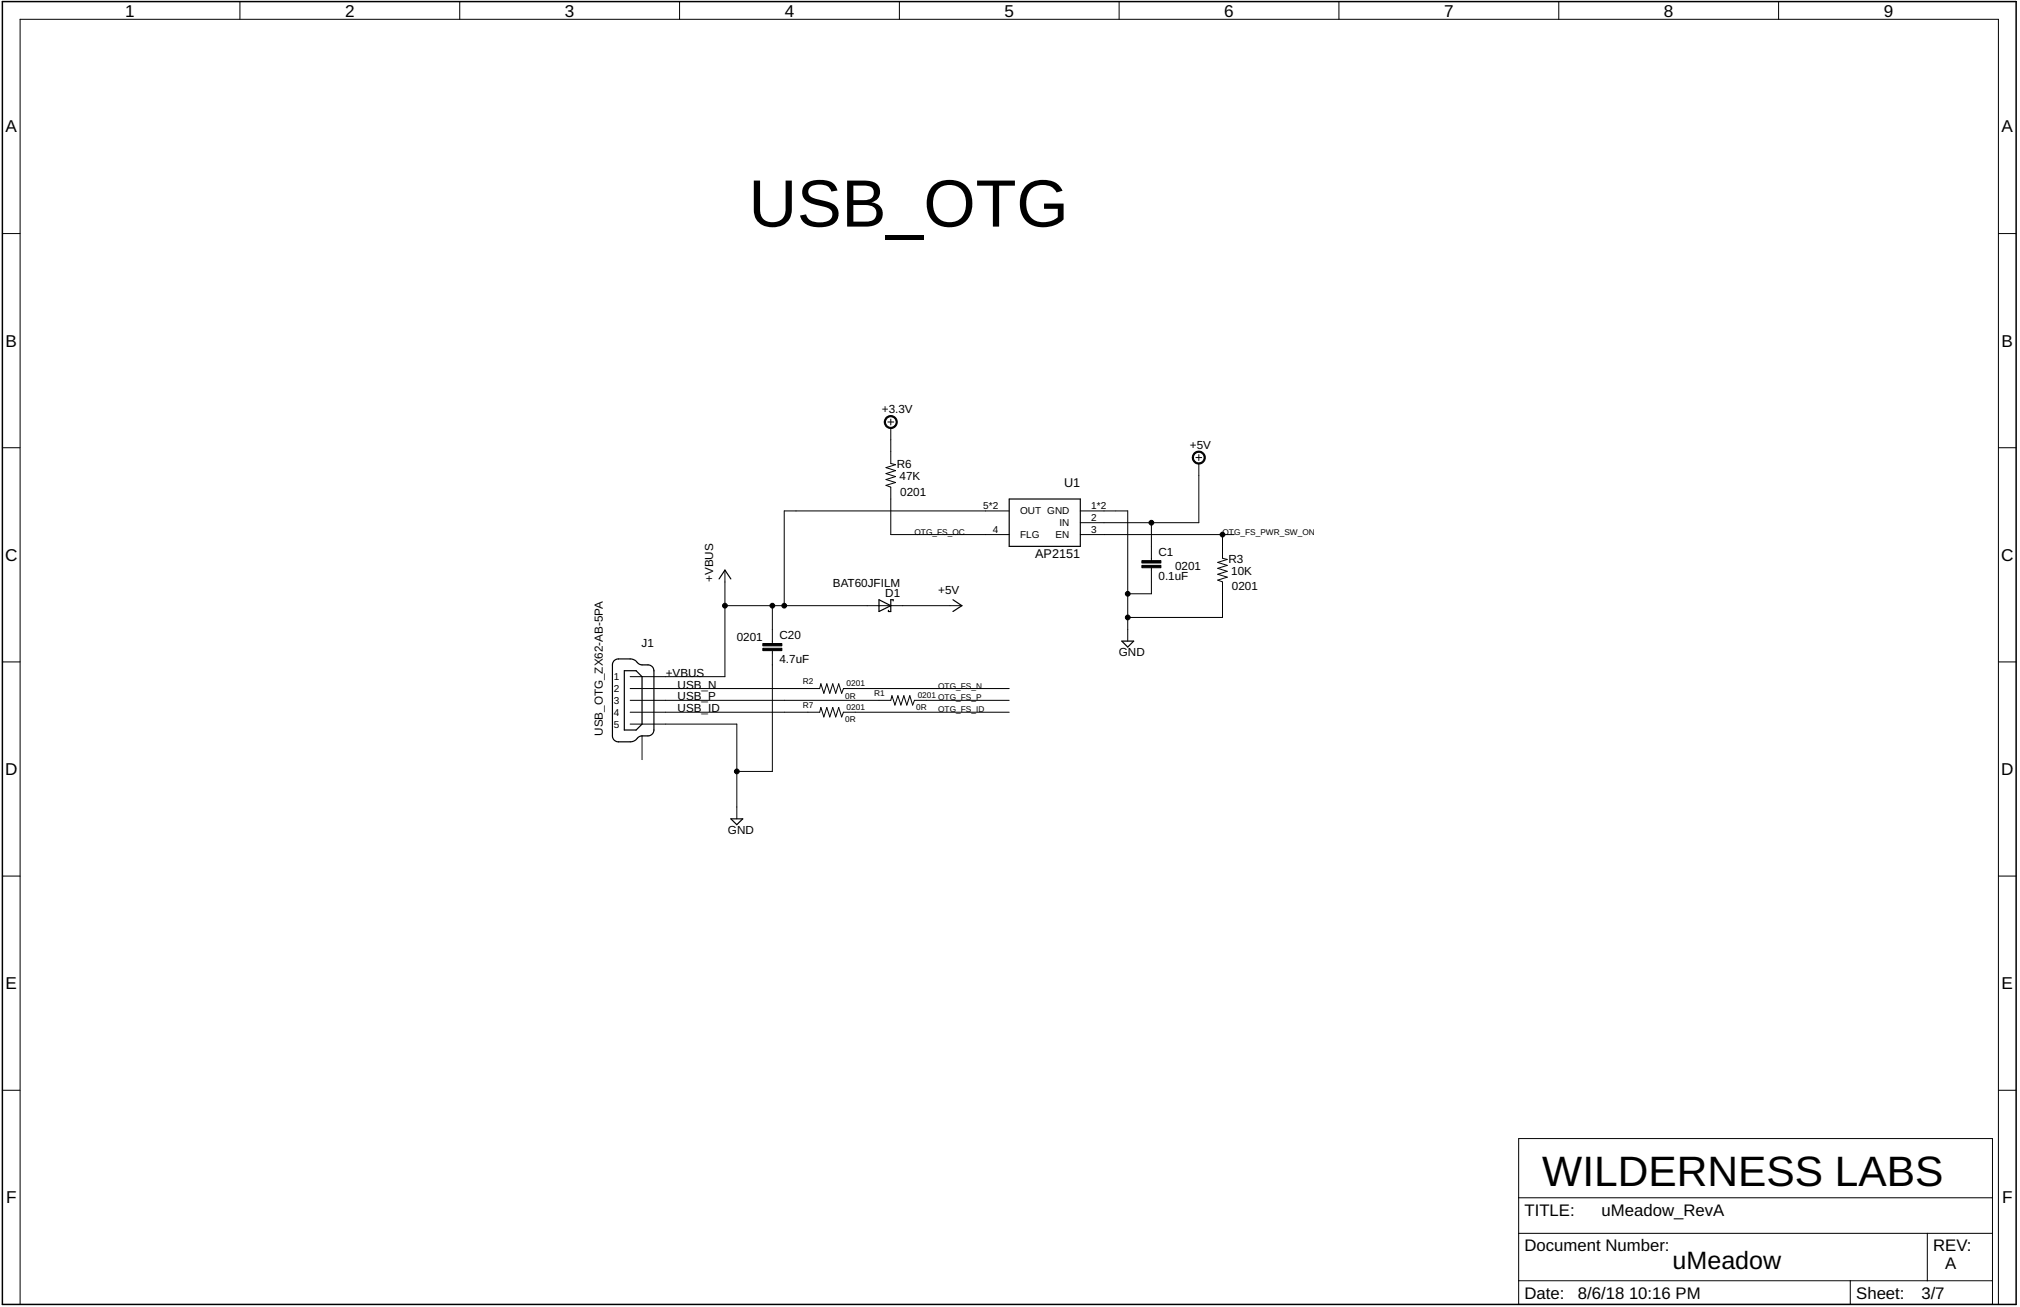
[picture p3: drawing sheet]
<svg xmlns="http://www.w3.org/2000/svg" width="432mm" height="279mm" viewBox="0 0 432 279" stroke-linecap="round" stroke-linejoin="round" font-family="sans-serif">
<path d="M.5 .3h430.5v278.5h-430.5z" fill="none" stroke="#000" stroke-width=".32"/>
<g fill="none" stroke="#000" stroke-width=".21">
<path d="M51.3 .3v3.8M98.3 .3v3.8M145.3 .3v3.8M192.3 .3v3.8M239.2 .3v3.8M286.2 .3v3.8M333.2 .3v3.8M380.2 .3v3.8M.5 49.9h3.8M427.2 49.9h3.8M.5 95.7h3.8M189.8 90.2h1.3"/>
<path d="M190.4 91.5v7.6l1 .2-2 .7 2 .6-2 .6 2 .7-2 .6 2 .6-2 .7 1 .3v10.2h25.3M190.4 89.6v1.2M255.6 97.8h1.3M256.3 99.1v12.6h-25.4M256.3 97.2v1.2M427.2 95.7h3.8M215.7 109.2h-48.1v20.3M230.9 109.2h10.2v27.9M230.9 114.3h32.9M246.1 111.7v8.1M261.3 114.3v5l1 .3-2 .6 2 .7-2 .6 2 .6-2 .7 2 .6-2 .6 1 .4v7.6h-20.2M155 121.9v22.8h-20.3"/>
<path d="M155 129.5h50.6M165.1 129.5v8.1M165.1 139.1v25.8h-7.6M246.1 121.4v5.5h-5M.5 141.5h3.8M134.7 147.2h40.5l.3-1 .6 2 .6-2 .7 2 .6-2 .6 2 .7-2 .6 2 .4-1h35.4M134.7 149.7h55.7l.3-1 .6 2 .6-2 .7 2 .6-2 .6 2 .7-2 .6 2 .4-1h20.2M134.7 152.3h40.5l.3-1.1 .6 2.1 .6-2.1 .7 2.1 .6-2.1 .6 2.1 .7-2.1 .6 2.1 .4-1h35.4M134.7 154.8h22.8v20.2M137.2 157.3v5.1M427.2 141.5h3.8M.5 187.3h3.8"/>
<path d="M427.2 187.3h3.8M.5 233.1h3.8M427.2 233.1h3.8M324.6 243.4h101.3v35.4h-101.3zM324.6 256.1h101.3M4.3 278.8v-274.7h422.9v274.7M324.6 263.7h101.3M324.6 273.8h101.3M395.5 273.8v5M412 263.7v10.1"/>
</g>
<path d="M215.7 106.7h15.2v10.1h-15.2zM153.7 123.8l1.3-1.9 1.2 1.9M187.9 128.2l2.5 1.3-2.5 1.2zM190.9 128.5v-.3h-.5v2.5h-.5v-.2M203.7 128.2l1.9 1.3-1.9 1.2M239.8 137.1h2.5l-1.2 1.2zM131.2 141.3l.7-.4h3.2l.6 .2 .7 .7a2.48 2.48 0 0 0 2.1 .3l.6 .2 .4 .3 .3 .8v12.7l-.1 .5-.4 .4a2.38 2.38 0 0 1-2.1 .3l-.8 .3-.7 .7-1 .3h-2.8l-.5-.3-.5-.7v-15.5zM133.5 143.4h2.5l1.2 1.3v10.1l-1.2 1.3h-2.5zM156.2 175h2.6l-1.3 1.3z" fill="none" stroke="#000" stroke-width=".25"/>
<g fill="#000" stroke="#000" stroke-width=".21">
<path d="M189.4 89.3a1.4 1.4 0 0 1 2.2 .2 1.4 1.4 0 0 1-.8 2.1 1.4 1.4 0 0 1-1.8-1.4h.3a1.15 1.15 0 0 1 1.6-1 1.15 1.15 0 0 1 .3 1.9 1.15 1.15 0 0 1-1.9-.6v-.3h-.3z" fill-rule="evenodd"/>
<path d="M255.2 96.9a1.4 1.4 0 0 1 2.3 .2 1.4 1.4 0 0 1-.9 2.1 1.4 1.4 0 0 1-1.7-1.4h.2a1.14 1.14 0 0 1 1.7-.9 1.14 1.14 0 0 1 .1 1.9 1.14 1.14 0 0 1-1.8-.7v-.3h-.2z" fill-rule="evenodd"/>
<circle cx="246.1" cy="111.7" r=".51"/>
<circle cx="261.3" cy="114.3" r=".51"/>
<circle cx="155" cy="129.5" r=".51"/>
<circle cx="165.1" cy="129.5" r=".51"/>
<circle cx="167.6" cy="129.5" r=".51"/>
<circle cx="241.1" cy="126.9" r=".51"/>
<circle cx="241.1" cy="132" r=".51"/>
<circle cx="157.5" cy="164.9" r=".51"/>
</g>
<path d="M244.1 119.8h4.1v.6h-4.1zM163.1 138.6h4v.5h-4zM163.1 137.6h4v.5h-4zM244.1 120.9h4.1v.5h-4.1z" fill="#000" stroke="#000" stroke-width=".21"/>
<text font-size="14.3" x="160" y="48.4">USB_OTG</text>
<text font-size="9.1" x="329.7" y="253.5">WILDERNESS LABS</text>
<text font-size="5.4" x="357.5" y="271.3">uMeadow</text>
<g font-size="3.7">
<text x="26.8" y="3.5">1</text>
<text x="73.8" y="3.5">2</text>
<text x="120.8" y="3.5">3</text>
<text x="167.7" y="3.5">4</text>
<text x="214.7" y="3.5">5</text>
<text x="261.7" y="3.5">6</text>
<text x="308.7" y="3.5">7</text>
<text x="355.7" y="3.5">8</text>
<text x="402.7" y="3.5">9</text>
<text x="1.2" y="28.3">A</text>
<text x="427.9" y="28.3">A</text>
<text x="1.2" y="74.1">B</text>
<text x="427.9" y="74.1">B</text>
<text x="1.1" y="119.9">C</text>
<text x="427.8" y="119.9">C</text>
<text x="1.1" y="165.7">D</text>
<text x="427.8" y="165.7">D</text>
<text x="1.2" y="211.5">E</text>
<text x="427.9" y="211.5">E</text>
<text x="1.3" y="257.2">F</text>
<text x="428" y="257.2">F</text>
</g>
<g font-size="3.6">
<text x="325.9" y="259.9">TITLE:</text>
<text x="342.3" y="259.9">uMeadow_RevA</text>
<text x="325.9" y="267.5">Document Number:</text>
<text x="413.2" y="267.5">REV:</text>
<text x="415.8" y="271.3">A</text>
<text x="325.9" y="277.6">Date:</text>
<text x="337.3" y="277.6">8/6/18</text>
<text x="348.2" y="277.6">10:16 PM</text>
<text x="396.8" y="277.6">Sheet:</text>
<text x="410.7" y="277.6">3/7</text>
</g>
<g font-size="2.7">
<text x="227.5" y="104.1">U1</text>
<text x="221.3" y="119.3">AP2151</text>
</g>
<g font-size="2.5">
<text x="188.5" y="88.3">+3.3V</text>
<text x="254.4" y="95.9">+5V</text>
<text x="191.7" y="100.1">R6</text>
<text x="192.3" y="102.6">47K</text>
<text x="192.4" y="105.9">0201</text>
<text x="247.6" y="119">C1</text>
<text x="152.4" y="124.4" transform="rotate(-90 152.4 124.4)">+VBUS</text>
<text x="178.1" y="125.5">BAT60JFILM</text>
<text x="247.6" y="124">0.1uF</text>
<text x="251.2" y="121.9">0201</text>
<text x="262.6" y="120.4">R3</text>
<text x="263.2" y="122.9">10K</text>
<text x="189.2" y="127.7">D1</text>
<text x="200.5" y="126.9">+5V</text>
<text x="263.3" y="126.2">0201</text>
<text x="157.5" y="137.1">0201</text>
<text x="166.6" y="136.7">C20</text>
<text x="137.1" y="138.3">J1</text>
<text x="166.6" y="141.7">4.7uF</text>
<text x="239.2" y="140.2">GND</text>
<text x="142.3" y="144.7">+VBUS</text>
<text x="144.8" y="147.2">USB_N</text>
<text x="144.8" y="149.7">USB_P</text>
<text x="144.8" y="152.3">USB_ID</text>
<text x="128.9" y="157.3" transform="rotate(-90 128.9 157.3)">USB_OTG_ZX62-AB-5PA</text>
<text x="155.6" y="178.2">GND</text>
</g>
<g font-size="2.1">
<text x="210.2" y="108.9">5*2</text>
<text x="212.2" y="113.9">4</text>
<text x="218.1" y="110">OUT GND</text>
<text x="226.5" y="112.5">IN</text>
<text x="233.3" y="108.9">1*2</text>
<text x="233.3" y="111.4">2</text>
<text x="233.3" y="113.9">3</text>
<text x="218.1" y="115">FLG</text>
<text x="225.6" y="115">EN</text>
<text x="131.2" y="145.4">1</text>
<text x="131.2" y="148">2</text>
<text x="131.2" y="150.5">3</text>
<text x="131.2" y="153">4</text>
<text x="131.2" y="155.5">5</text>
</g>
<g font-size="1.8">
<text x="195.5" y="114.3">OTG_FS_OC</text>
<text x="261.3" y="114.3">OTG_FS_PWR_SW_ON</text>
<text x="171.6" y="146.3">R2</text>
<text x="180.6" y="149.3">0R</text>
<text x="181" y="146.7">0201</text>
<text x="186.8" y="148.8">R1</text>
<text x="196.2" y="149.3">0201</text>
<text x="200.5" y="147.2">OTG_FS_N</text>
<text x="200.5" y="149.7">OTG_FS_P</text>
<text x="171.6" y="151.4">R7</text>
<text x="180.6" y="154.4">0R</text>
<text x="181" y="151.8">0201</text>
<text x="195.8" y="151.9">0R</text>
<text x="200.5" y="152.3">OTG_FS_ID</text>
</g>
</svg>
